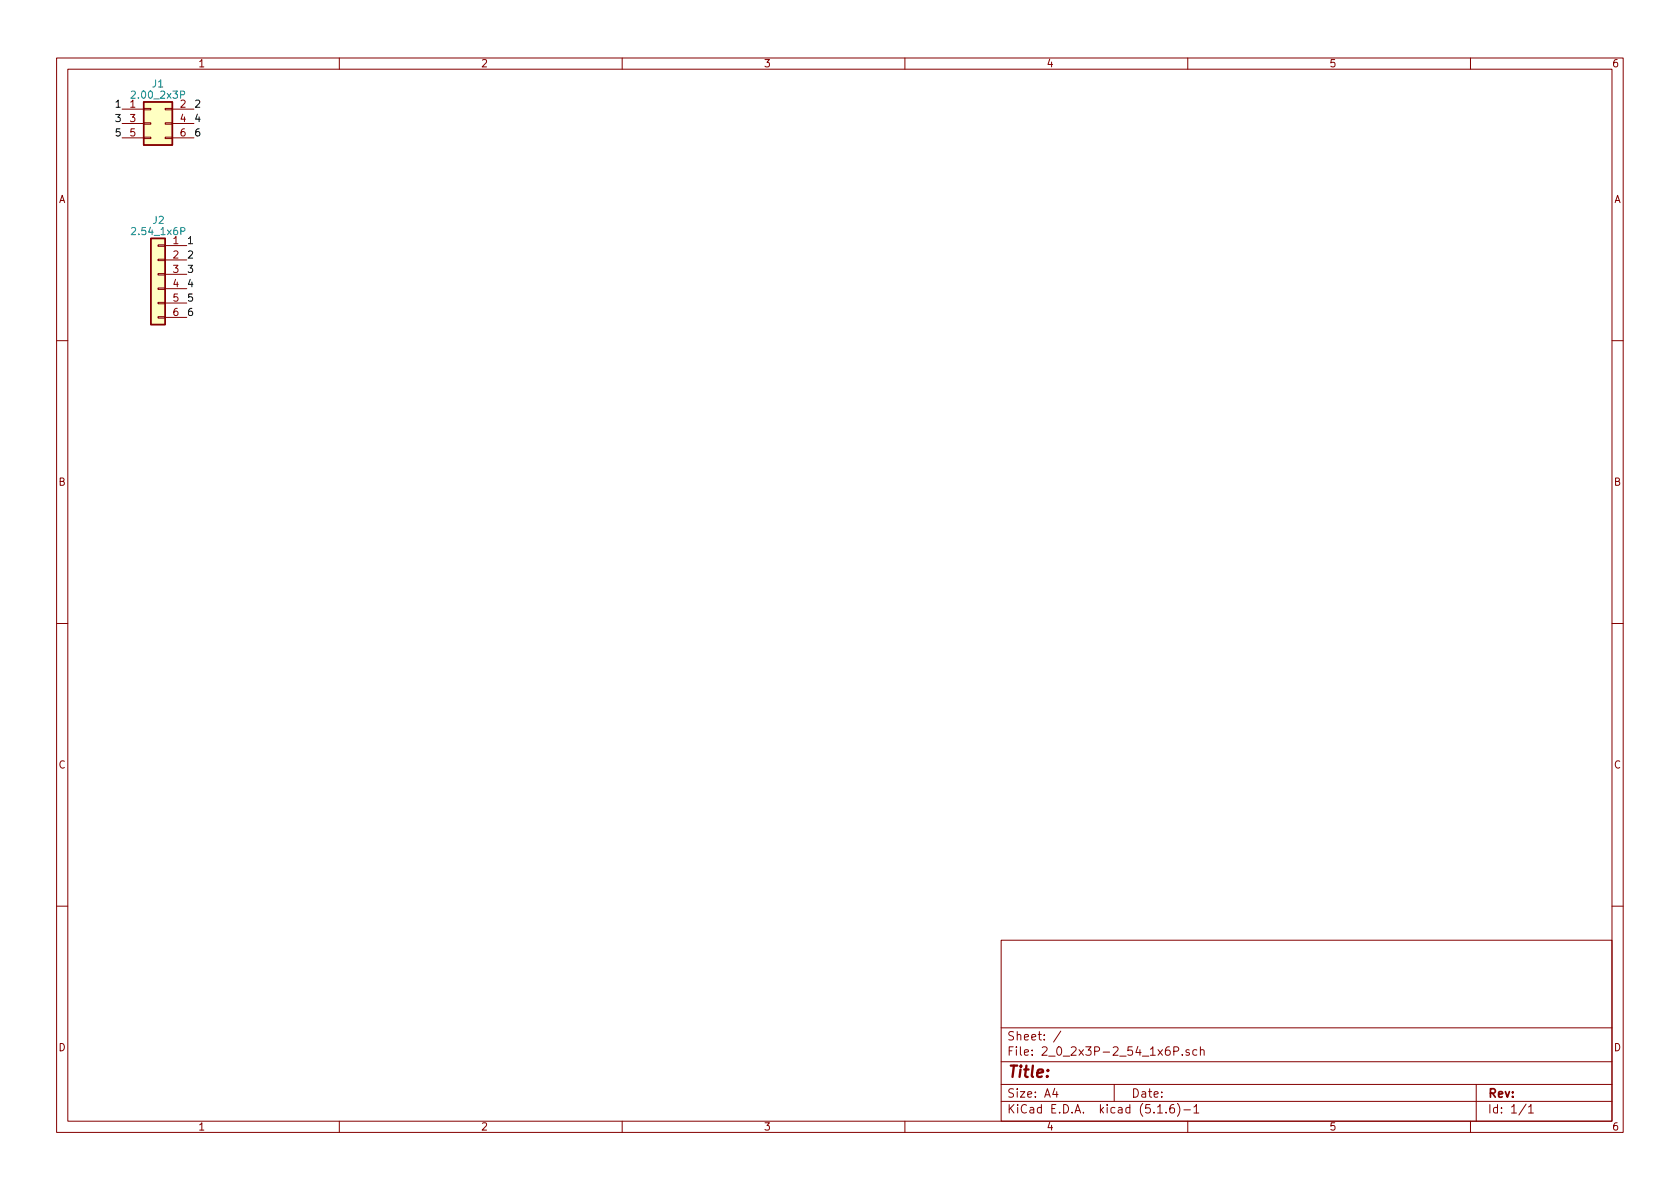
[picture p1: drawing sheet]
<svg xmlns="http://www.w3.org/2000/svg" width="297mm" height="210mm" viewBox="0 0 297 210" stroke-linecap="round" stroke-linejoin="round" font-family="sans-serif">
<g fill="none" stroke="#840000" stroke-width=".18">
<path d="M10 10.3h277v189.9h-277zM12 12.2h273v186.1h-273zM21.6 19.3h3.8M25.4 19.2h1.3v.2h-1.3zM29.2 19.2h1.3v.2h-1.3zM30.5 19.3h3.8M60 10.3v1.9M110 10.3v1.9M160 10.3v1.9M210 10.3v1.9M260 10.3v1.9M21.6 21.8h3.8"/>
<path d="M21.6 24.4h3.8M25.4 24.3h1.3v.2h-1.3zM25.4 21.7h1.3v.3h-1.3zM29.2 24.3h1.3v.2h-1.3zM29.2 21.7h1.3v.3h-1.3zM30.5 21.8h3.8M30.5 24.4h3.8M27.9 53.5h1.3v.2h-1.3zM27.9 56h1.3v.3h-1.3zM27.9 50.9h1.3v.3h-1.3zM27.9 45.8h1.3v.3h-1.3zM27.9 43.3h1.3v.3h-1.3z"/>
<path d="M27.9 48.4h1.3v.2h-1.3zM29.2 43.4h3.8M29.2 46h3.8M29.2 48.5h3.8M29.2 51h3.8M29.2 53.6h3.8M29.2 56.1h3.8M10 60.2h2M285 60.2h2M10 110.3h2M285 110.3h2M10 160.2h2"/>
<path d="M177 166.3h108v32h-108zM285 160.2h2M60 198.3v1.9M110 198.3v1.9M160 198.3v1.9M177 194.8h108M177 191.8h108M177 187.8h108M177 181.8h108M186.5 192.5l-.4 1h1M186.8 193v1M187.6 182.3l-1.3 2"/>
<path d="M197 191.8v3M204.7 196.8h.8M206.2 196.7v.1M207.5 195.3a.59 .59 0 0 0-.7 .7v.5l.2 .2 .4 .1 .2-.1 .1-.5-.2-.2-.4-.1-.3 .3M207.5 185.9l.8-.1 .1-.2-.1-.3-.2-.2h-.6v1.5M208.2 195.1a1.71 1.71 0 0 1 0 2.3M209 186.5v.1M209.3 196.3h1.2M210 198.3v1.9M210.3 185.7a.37 .37 0 0 0-.6 .1l.1 .2 .5 .2v.1l-.2 .3-.4-.1M211.1 195.8l.4-.5v1.5M211.1 196.8h.9"/>
<path d="M211.6 185.7l-.4-.1-.3 .3 .1 .6 .2 .1 .4-.1M212.2 185.7h.1a.37 .37 0 0 1 .6 .1v.8M212.2 185.1v1.5M260 198.3v1.9M261 191.8v6.5M269.8 195.2l-1.2 2M270.3 195.8l.4-.5v1.5M270.3 196.8h.8"/>
</g>
<g fill="#ffffc2" stroke="#ffffc2" stroke-width=".18">
<path d="M25.4 18h5.1v7.6h-5.1z"/>
<path d="M26.7 42.2h2.5v15.2h-2.5z"/>
</g>
<path d="M25.4 18h5.1v7.6h-5.1zM26.7 42.2h2.5v15.2h-2.5z" fill="none" stroke="#840000" stroke-width=".25"/>
<text font-size="2.8" fill="#840000" x="178" y="190.5">Title:</text>
<g font-size="2.1" fill="#840000">
<text x="178" y="184">Sheet: /</text>
<text x="178" y="186.7">File: 2_0_2x3P-2_54_1x6P.sch</text>
<text x="178" y="196.9">KiCad E.D.A. kicad (5.1.6)-1</text>
<text x="178" y="194.1">Size: A4</text>
<text x="200" y="194.1">Date:</text>
<text x="263" y="194.1">Rev:</text>
<text x="263" y="196.9">Id: 1/1</text>
</g>
<g font-size="1.8" fill="#840000">
<text x="35" y="11.9">1</text>
<text x="85" y="11.9">2</text>
<text x="135" y="11.9">3</text>
<text x="185" y="11.9">4</text>
<text x="235" y="11.9">5</text>
<text x="285" y="11.9">6</text>
<text x="23" y="19">1</text>
<text x="23" y="21.6">3</text>
<text x="31.9" y="19">2</text>
<text x="31.9" y="21.6">4</text>
<text x="23" y="24.1">5</text>
<text x="31.9" y="24.1">6</text>
<text x="10.4" y="35.9">A</text>
<text x="285.4" y="35.9">A</text>
<text x="30.6" y="43.2">1</text>
<text x="30.6" y="45.7">2</text>
<text x="30.6" y="48.3">3</text>
<text x="30.6" y="50.8">4</text>
<text x="30.6" y="53.3">5</text>
<text x="30.6" y="55.9">6</text>
<text x="10.4" y="85.9">B</text>
<text x="285.4" y="85.9">B</text>
<text x="10.4" y="135.9">C</text>
<text x="285.4" y="135.9">C</text>
<text x="10.4" y="185.9">D</text>
<text x="285.4" y="185.9">D</text>
<text x="35" y="199.9">1</text>
<text x="85" y="199.9">2</text>
<text x="135" y="199.9">3</text>
<text x="185" y="199.9">4</text>
<text x="235" y="199.9">5</text>
<text x="285" y="199.9">6</text>
</g>
<g font-size="1.8" fill="#008484">
<text x="23.7" y="17.4">2.00_2x3P</text>
<text x="27" y="15.5">J1</text>
<text x="23.7" y="41.6">2.54_1x6P</text>
<text x="27.1" y="39.6">J2</text>
</g>
<g font-size="1.8">
<text x="20.6" y="19">1</text>
<text x="20.6" y="21.6">3</text>
<text x="34.3" y="19">2</text>
<text x="34.3" y="21.6">4</text>
<text x="20.6" y="24.1">5</text>
<text x="34.3" y="24.1">6</text>
<text x="33" y="43.2">1</text>
<text x="33" y="45.7">2</text>
<text x="33" y="48.3">3</text>
<text x="33" y="53.3">5</text>
<text x="33" y="50.8">4</text>
<text x="33" y="55.9">6</text>
</g>
</svg>
